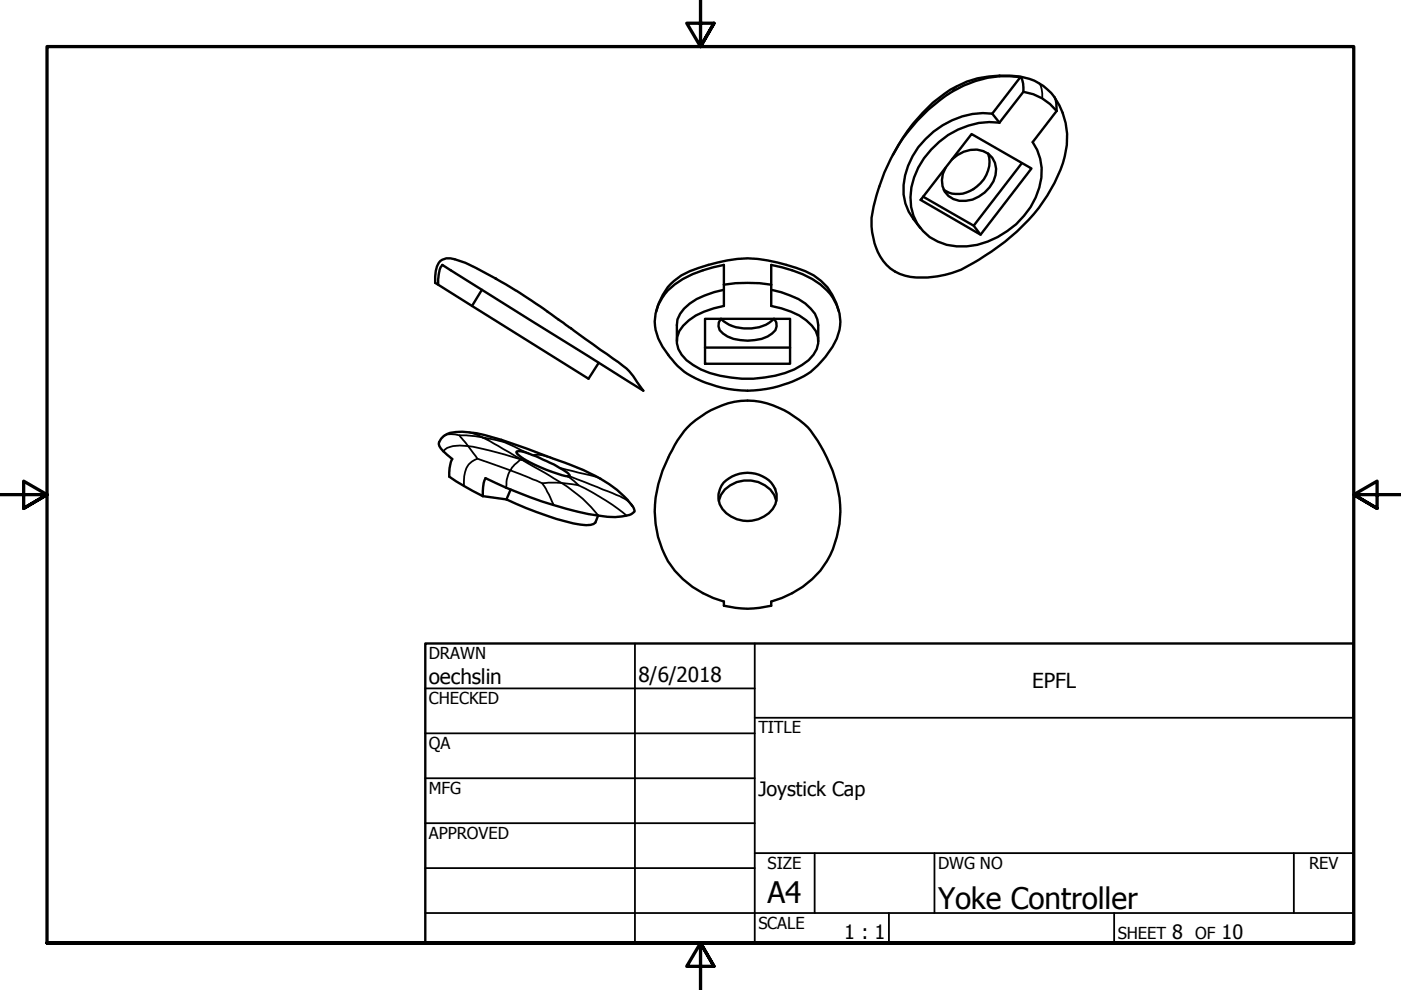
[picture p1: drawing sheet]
<svg xmlns="http://www.w3.org/2000/svg" width="297mm" height="210mm" viewBox="0 0 297 210" stroke-linecap="round" stroke-linejoin="round" font-family="sans-serif">
<!-- layer: Visible (ISO) -->
<g fill="none" stroke="#000" stroke-width=".51">
<path d="M216.3 16.4a22.4 22.4 0 0 0-17 4.8 38 38 0 0 0-14.5 25.8 12.9 12.9 0 0 0 4 9.9 11 11 0 0 0 7.9 1.9 22 22 0 0 0 12-4.5 38.7 38.7 0 0 0 16.7-19.7 15.3 15.3 0 0 0-1.7-13.7M216.3 16.4a2.7 2.7 0 0 1 .7 2.1v1M216.3 16.4l-5.9 7.7M217 19.5a10.9 10.9 0 0 1 7 4M217 19.5l-5.1 6.5M201.8 33.8a6.2 6.2 0 0 1 7.7-1.2 4.9 4.9 0 0 1 .3 7.1 6.6 6.6 0 0 1-7.7 2.5 4.5 4.5 0 0 1-1.6-6.6M206 28.4l12.7 7.3-10.8 14.1-12.7-7.4zM209.5 32.5a6.8 6.8 0 0 1-4.6 8.3 5.3 5.3 0 0 1-4.8-.6M210.4 24.1a17.5 17.5 0 0 0-18.8 15.1 10.1 10.1 0 0 0 2.1 7.3l1.4 1.9M210.4 24.1l1.5 1.9M216.7 34.6l-10.3 13.3 1.5 1.9M224 23.5l-5.1 6.6a11.5 11.5 0 0 1 .7 11.8 18.5 18.5 0 0 1-14.6 10.3 10.7 10.7 0 0 1-11.3-6.4 13.4 13.4 0 0 1 2.2-12.2 17.4 17.4 0 0 1 16-7.6"/>
<path d="M224 23.5a4.4 4.4 0 0 0-1.9-4.5 11.2 11.2 0 0 0-8-3 21.4 21.4 0 0 0-16.3 5.8 38.8 38.8 0 0 0-8.5 11.1M105 59a200.8 200.8 0 0 1 19.1 12.9l5.9 4.1a14.5 14.5 0 0 1 5.7 5.9l.7 .9-42.6-26.6a4.5 4.5 0 0 0-.9 3v1.2M105.2 59.2a44.3 44.3 0 0 0-8.8-4.2 2.78 2.78 0 0 0-4 2.4l-.1 2.6 32.5 20.3 2.1-3.4M195.7 41.7l10.7 6.2M102.2 61.4l-2.1 3.5M139.1 66a12.1 12.1 0 0 1 9-9.2 30.6 30.6 0 0 1 12.6-1.9 38.4 38.4 0 0 1 11.8 3.5 11.6 11.6 0 0 1 5.4 7.6M141.6 61.6a22.4 22.4 0 0 1 11.9-5.4v8.7a15.7 15.7 0 0 0-8.7 4.2 4.8 4.8 0 0 0 .7 7.3 16.6 16.6 0 0 0 9.4 3.6 26 26 0 0 0 13.5-1.7 9 9 0 0 0 4.8-4.3 4.6 4.6 0 0 0-1.1-4.9 12.6 12.6 0 0 0-6.4-3.7l-2.2-.5v-8.7a21.9 21.9 0 0 1 11.8 5.4 9.3 9.3 0 0 1 1.2 11.9 17.3 17.3 0 0 1-9.2 7.7 24.6 24.6 0 0 1-22.2-2.4l-2.1-1.9a14.2 14.2 0 0 1-4.2-8.7 9.6 9.6 0 0 1 2.8-6.6zM149.5 67.6h18v9.5h-18zM149.5 73.7h18M152.8 67.6a2.06 2.06 0 0 0 .5 3.1 9.7 9.7 0 0 0 10.4 0 2.06 2.06 0 0 0 .4-3.1M152.9 67.6a7.8 7.8 0 0 0 7.2 1.9l.9-.1a6.6 6.6 0 0 0 3.1-1.8M153.5 60.4a33.2 33.2 0 0 1 10 0"/>
<path d="M153.5 61.4a17 17 0 0 0-8.5 4l-.8 1.1-.6 1.2-.1 4.7M163.5 61.4a20.2 20.2 0 0 1 7.3 3 5.8 5.8 0 0 1 2.7 4.5v3.5M109.5 95.7a3.8 3.8 0 0 1 2.6 .5l2.3 .9a24.3 24.3 0 0 1 6.2 3.5l.2 .1-.2 .2a12.1 12.1 0 0 1-4.8-1.3l-2.5-1.1-2.4-1.3-1.2-1-.2-.3zM146.4 90a18 18 0 0 1 14.8-4.8 19.8 19.8 0 0 1 10.7 6.1 32.4 32.4 0 0 1 6.2 15.7 19.4 19.4 0 0 1-7.9 17.4l-2.2 1.4-2.2 1-2.3 .7v.9a20.1 20.1 0 0 1-10 0v-.9a19.1 19.1 0 0 1-14-13.7 24.1 24.1 0 0 1 3-18.3 18.5 18.5 0 0 1 3.9-5.5zM102.4 105.2l-4-2.2-3.2-1.9v-.9a6.7 6.7 0 0 1 .7-2.9 7.3 7.3 0 0 1-2.9-3.2 3.5 3.5 0 0 1 3.6-2.5 24.1 24.1 0 0 1 9.7 1.7l5.3 1.8a148.2 148.2 0 0 1 14.6 5.8 20 20 0 0 1 7.8 6.3M102.4 105.2v-1a5.8 5.8 0 0 1 .5-2.8 85.3 85.3 0 0 0 24.9 8 9.7 9.7 0 0 0 6.2-.5l.6-.5-.5-1.1M102.4 105.2l5 .7M107.4 105.9a68.2 68.2 0 0 0 15.6 5.3 3.5 3.5 0 0 0 3.2-.4l.6-1.5M108.3 103.8l-.9 2.1M152.4 106.2a6.3 6.3 0 0 1 8.4-4 5.5 5.5 0 0 1 3.8 4M153.4 102.3a7 7 0 0 1 10.6 .7 4.5 4.5 0 0 1-2 6.5 6.7 6.7 0 0 1-9.4-2.6 4.5 4.5 0 0 1 .8-4.6z"/>
</g>
<!-- layer: Visible Narrow (ISO) -->
<g fill="none" stroke="#000" stroke-width=".38">
<path d="M202.8 18.3l-.9 1.1M211.9 16l.1 .2M220.2 17.6a2.56 2.56 0 0 1 .8 2.2v1.1M193.6 26.2l-1.1 1.8M94 95.7a4.9 4.9 0 0 1 4.4-1.2l.9 .1 1.9 2.7a4.4 4.4 0 0 0-2.8 4.7v1M97.4 92.3l1.9 2.3a83.7 83.7 0 0 1 11.2 2.8l-.2 .1a6.5 6.5 0 0 0-2.1 2.2l6.7 2.8 1.4-.2 2.8 .1a29 29 0 0 1 7.8 6.9M99.4 91.7l1.2 .3 1.7 .7-3.5-.4h-1.4a4.4 4.4 0 0 0-3.3 .1M101.2 97.3l7 2.4a6.9 6.9 0 0 0-.9 3.7M106.3 93.3l.5 .4M112.1 96.2l-1.5-.7a21.6 21.6 0 0 0-8.3-2.8l8.2 4.7 .4-.2M112.2 98l-1.7-.6 8.6 5 3.6 .5-2.2-1.9M112.9 96.5a7.6 7.6 0 0 1 4.3 .7"/>
<path d="M118.7 99.2l6.4 1.5 2.2 .8M114.9 102.5l.9 1.2 1.6 3.4M120.6 100.9l7.2 2.9a14 14 0 0 1 6 3.1M122.7 102.9a49.5 49.5 0 0 1 10.1 6.4M134 107.2l.1 .1"/>
</g>
<!-- layer: Border (ANSI) -->
<path d="M148.5 -.1v10l-2.9-5h5.8l-2.9 5 2.9-5M0 104.9h10l-5-2.9v5.8l5-2.9-5 2.9M297 104.9h-10l5-2.9v5.8l-5-2.9 5 2.9M10 199.9v-190h277v190h-277h277M151.4 204.9l-2.9-5 2.9 5h-5.8l2.9-5v10" fill="none" stroke="#000" stroke-width=".7"/>
<!-- layer: Title (ANSI) -->
<g fill="none" stroke="#000" stroke-width=".38">
<path d="M134.6 136.4v63.5M160 136.4v63.5M90.2 146h69.8M90.2 155.5h69.8M160 152.2h127M90.2 165h69.8M90.2 174.5h69.8M90.2 193.6h196.8M90.2 184.1h69.8M160 180.9h127M172.7 180.9v12.7M188.5 193.6v6.3"/>
<path d="M198.1 180.9v12.7M236.2 193.6v6.3M274.3 180.9v12.7"/>
</g>
<path d="M90.2 136.4h196.8v63.5h-196.8z" fill="none" stroke="#000" stroke-width=".51"/>
<g font-size="6.3">
<text x="162.8" y="191.4">A4</text>
<text x="198.9" y="192.7">Yoke Controller</text>
</g>
<g font-size="4.4">
<text x="90.9" y="145.1">oechslin</text>
<text x="135.4" y="144.5">8/6/2018</text>
<text x="218.8" y="145.9">EPFL</text>
</g>
<g font-size="4.2">
<text x="160.8" y="168.8">Joystick Cap</text>
<text x="179" y="199.2">1 : 1</text>
<text x="248.5" y="199">8</text>
<text x="259" y="199">10</text>
</g>
<g font-size="3.5">
<text x="90.9" y="139.7">DRAWN</text>
<text x="90.9" y="149.3">CHECKED</text>
<text x="160.8" y="155.5">TITLE</text>
<text x="90.9" y="158.8">QA</text>
<text x="90.9" y="168.3">MFG</text>
<text x="90.9" y="177.8">APPROVED</text>
<text x="162.8" y="184.2">SIZE</text>
<text x="198.9" y="184.2">DWG NO</text>
<text x="277.6" y="184.2">REV</text>
<text x="160.8" y="196.9">SCALE</text>
<text x="237" y="199">SHEET</text>
<text x="253.4" y="199">OF</text>
</g>
</svg>
